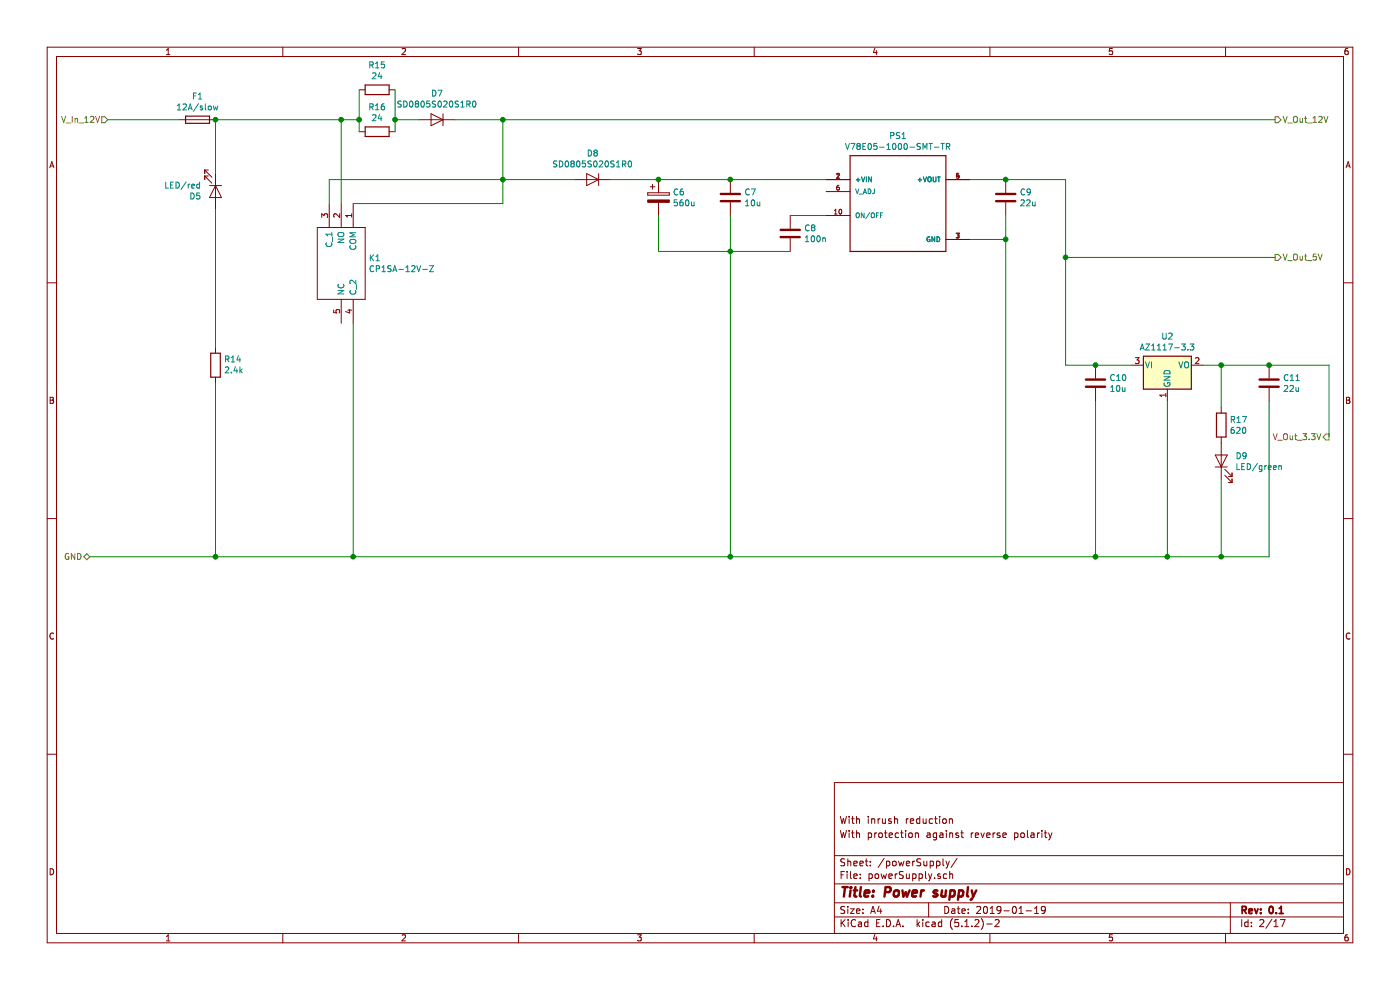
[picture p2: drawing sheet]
EESchema Schematic File Version 4
LIBS:mainPCB-cache
EELAYER 29 0
EELAYER END
$Descr A4 11693 8268
encoding utf-8
Sheet 2 17
Title "Power supply"
Date "2019-01-19"
Rev "0.1"
Comp ""
Comment1 "With protection against reverse polarity"
Comment2 "With inrush reduction"
Comment3 ""
Comment4 ""
$EndDescr
Text HLabel 900  1000 0    50   Input ~ 0
V_In_12V
Text HLabel 750  4650 0    50   BiDi ~ 0
GND
Text HLabel 10650 1000 2    50   Output ~ 0
V_Out_12V
Text HLabel 10650 2150 2    50   Output ~ 0
V_Out_5V
Text HLabel 11100 3650 0    50   Output ~ 0
V_Out_3.3V
$Comp
L Device:R R16
U 1 1
P 3150 1100
F 0 "R16" V 2943 1100 50  0000 C CNN
F 1 "24" V 3034 1100 50  0000 C CNN
F 2 "Resistor_SMD:R_0805_2012Metric" V 3080 1100 50  0001 C CNN
F 3 "~" H 3150 1100 50  0001 C CNN
	1    3150 1100
	0    1    1    0   
$EndComp
$Comp
L Device:D D7
U 1 1
P 3650 1000
F 0 "D7" H 3650 784 50  0000 C CNN
F 1 "SD0805S020S1R0" H 3650 875 50  0000 C CNN
F 2 "Diode_SMD:D_0805_2012Metric" H 3650 1000 50  0001 C CNN
F 3 "~" H 3650 1000 50  0001 C CNN
	1    3650 1000
	-1   0    0    1   
$EndComp
Wire Wire Line
	3800 1000 4200 1000
Wire Wire Line
	4200 1000 4200 1500
$Comp
L Regulator_Linear:AZ1117-3.3 U2
U 1 1
P 9750 3050
F 0 "U2" H 9750 3292 50  0000 C CNN
F 1 "AZ1117-3.3" H 9750 3201 50  0000 C CNN
F 2 "Package_TO_SOT_SMD:SOT-223-3_TabPin2" H 9750 3300 50  0001 C CIN
F 3 "https://www.diodes.com/assets/Datasheets/AZ1117.pdf" H 9750 3050 50  0001 C CNN
	1    9750 3050
	1    0    0    -1  
$EndComp
Wire Wire Line
	9450 3050 9150 3050
$Comp
L Device:C C10
U 1 1
P 9150 3200
F 0 "C10" H 9265 3246 50  0000 L CNN
F 1 "10u" H 9265 3155 50  0000 L CNN
F 2 "Capacitor_SMD:C_0805_2012Metric" H 9188 3050 50  0001 C CNN
F 3 "~" H 9150 3200 50  0001 C CNN
	1    9150 3200
	1    0    0    -1  
$EndComp
Connection ~ 9150 3050
Wire Wire Line
	11100 3050 11100 3650
Wire Wire Line
	10600 3050 11100 3050
Connection ~ 10600 3050
$Comp
L Device:C C11
U 1 1
P 10600 3200
F 0 "C11" H 10715 3246 50  0000 L CNN
F 1 "22u" H 10715 3155 50  0000 L CNN
F 2 "Capacitor_SMD:C_0805_2012Metric" H 10638 3050 50  0001 C CNN
F 3 "~" H 10600 3200 50  0001 C CNN
	1    10600 3200
	1    0    0    -1  
$EndComp
Wire Wire Line
	8900 2150 8900 3050
Wire Wire Line
	8900 3050 9150 3050
Wire Wire Line
	10050 3050 10200 3050
$Comp
L Device:R R15
U 1 1
P 3150 750
F 0 "R15" V 2943 750 50  0000 C CNN
F 1 "24" V 3034 750 50  0000 C CNN
F 2 "Resistor_SMD:R_0805_2012Metric" V 3080 750 50  0001 C CNN
F 3 "~" H 3150 750 50  0001 C CNN
	1    3150 750 
	0    1    1    0   
$EndComp
Wire Wire Line
	2850 1000 3000 1000
Wire Wire Line
	3000 1000 3000 1100
Connection ~ 2850 1000
Wire Wire Line
	3000 1000 3000 750 
Connection ~ 3000 1000
Wire Wire Line
	3500 1000 3300 1000
Wire Wire Line
	3300 1000 3300 750 
Wire Wire Line
	3300 1000 3300 1100
Connection ~ 3300 1000
Wire Wire Line
	8900 2150 10650 2150
$Comp
L Device:Fuse F1
U 1 1
P 1650 1000
F 0 "F1" V 1453 1000 50  0000 C CNN
F 1 "12A/slow" V 1544 1000 50  0000 C CNN
F 2 "ICs_own:Fuse_1206_3216Metric" V 1580 1000 50  0001 C CNN
F 3 "~" H 1650 1000 50  0001 C CNN
	1    1650 1000
	0    1    1    0   
$EndComp
$Comp
L Device:R R14
U 1 1
P 1800 3050
F 0 "R14" H 1730 3004 50  0000 R CNN
F 1 "2.4k" H 1730 3095 50  0000 R CNN
F 2 "Resistor_SMD:R_0805_2012Metric" V 1730 3050 50  0001 C CNN
F 3 "~" H 1800 3050 50  0001 C CNN
	1    1800 3050
	-1   0    0    1   
$EndComp
$Comp
L Device:LED D5
U 1 1
P 1800 1600
F 0 "D5" V 1838 1483 50  0000 R CNN
F 1 "LED/red" V 1747 1483 50  0000 R CNN
F 2 "LED_SMD:LED_0805_2012Metric_Castellated" H 1800 1600 50  0001 C CNN
F 3 "~" H 1800 1600 50  0001 C CNN
	1    1800 1600
	0    1    1    0   
$EndComp
$Comp
L Device:R R17
U 1 1
P 10200 3550
F 0 "R17" H 10270 3596 50  0000 L CNN
F 1 "620" H 10270 3505 50  0000 L CNN
F 2 "Resistor_SMD:R_0805_2012Metric" V 10130 3550 50  0001 C CNN
F 3 "~" H 10200 3550 50  0001 C CNN
	1    10200 3550
	1    0    0    -1  
$EndComp
$Comp
L Device:LED D9
U 1 1
P 10200 3850
F 0 "D9" V 10238 3733 50  0000 R CNN
F 1 "LED/green" V 10147 3733 50  0000 R CNN
F 2 "LED_SMD:LED_0805_2012Metric" H 10200 3850 50  0001 C CNN
F 3 "~" H 10200 3850 50  0001 C CNN
	1    10200 3850
	0    -1   -1   0   
$EndComp
Wire Wire Line
	1800 1450 1800 1000
$Comp
L mainPCB-rescue:V78E05-1000-SMT-TR-Regulator_Switching_own PS1
U 1 1
P 7500 1700
F 0 "PS1" H 7500 2267 50  0000 C CNN
F 1 "V78E05-1000-SMT-TR" H 7500 2176 50  0000 C CNN
F 2 "ICs_own:SOP254P1140X825-10N" H 7650 2150 50  0001 L BNN
F 3 "Manufacturer Recommendations" H 7650 2250 50  0001 L BNN
F 4 "CUI Inc" H 7500 1700 50  0001 L BNN "Field4"
	1    7500 1700
	1    0    0    -1  
$EndComp
Wire Wire Line
	6900 1500 6100 1500
Wire Wire Line
	8100 1500 8400 1500
Wire Wire Line
	8900 1500 8900 2150
Connection ~ 8900 2150
Wire Wire Line
	8100 2000 8400 2000
Connection ~ 8400 4650
$Comp
L Device:C C9
U 1 1
P 8400 1650
F 0 "C9" H 8515 1696 50  0000 L CNN
F 1 "22u" H 8515 1605 50  0000 L CNN
F 2 "Capacitor_SMD:C_0805_2012Metric" H 8438 1500 50  0001 C CNN
F 3 "~" H 8400 1650 50  0001 C CNN
	1    8400 1650
	1    0    0    -1  
$EndComp
Connection ~ 8400 1500
Wire Wire Line
	8400 1500 8900 1500
$Comp
L Device:C C8
U 1 1
P 6600 1950
F 0 "C8" H 6715 1996 50  0000 L CNN
F 1 "100n" H 6715 1905 50  0000 L CNN
F 2 "Capacitor_SMD:C_0805_2012Metric" H 6638 1800 50  0001 C CNN
F 3 "~" H 6600 1950 50  0001 C CNN
	1    6600 1950
	1    0    0    -1  
$EndComp
$Comp
L Device:C C7
U 1 1
P 6100 1650
F 0 "C7" H 6215 1696 50  0000 L CNN
F 1 "10u" H 6215 1605 50  0000 L CNN
F 2 "Capacitor_SMD:C_0805_2012Metric" H 6138 1500 50  0001 C CNN
F 3 "~" H 6100 1650 50  0001 C CNN
	1    6100 1650
	1    0    0    -1  
$EndComp
Connection ~ 6100 1500
Wire Wire Line
	6100 1800 6100 2100
Wire Wire Line
	6100 2100 6600 2100
Wire Wire Line
	6100 2100 6100 4650
Connection ~ 6100 2100
Connection ~ 6100 4650
Wire Wire Line
	6100 4650 8400 4650
Wire Wire Line
	6900 1800 6600 1800
Wire Wire Line
	8400 1800 8400 2000
Connection ~ 8400 2000
$Comp
L Device:D D8
U 1 1
P 4950 1500
F 0 "D8" H 4950 1284 50  0000 C CNN
F 1 "SD0805S020S1R0" H 4950 1375 50  0000 C CNN
F 2 "Diode_SMD:D_0805_2012Metric" H 4950 1500 50  0001 C CNN
F 3 "~" H 4950 1500 50  0001 C CNN
	1    4950 1500
	-1   0    0    1   
$EndComp
$Comp
L Device:CP C6
U 1 1
P 5500 1650
F 0 "C6" H 5618 1696 50  0000 L CNN
F 1 "560u" H 5618 1605 50  0000 L CNN
F 2 "Capacitor_SMD:CP_Elec_10x10.5" H 5538 1500 50  0001 C CNN
F 3 "~" H 5500 1650 50  0001 C CNN
	1    5500 1650
	1    0    0    -1  
$EndComp
Wire Wire Line
	4800 1500 4200 1500
Connection ~ 4200 1500
Wire Wire Line
	5100 1500 5500 1500
Connection ~ 5500 1500
Wire Wire Line
	5500 1500 6100 1500
Wire Wire Line
	6100 2100 5500 2100
Wire Wire Line
	5500 2100 5500 1800
Wire Wire Line
	8400 2000 8400 4650
$Comp
L mainPCB-rescue:CP1SA-12V-Z-Relay_own K1
U 1 1
P 2850 2200
F 0 "K1" V 2804 2428 50  0000 L CNN
F 1 "CP1SA-12V-Z" V 2895 2428 50  0000 L CNN
F 2 "Relay_own:CP1SA12VZ" H 3200 2400 50  0001 L CNN
F 3 "https://www.mouser.com/datasheet/2/315/cp-catalog-1299312.pdf" H 3200 2300 50  0001 L CNN
F 4 "PANASONIC ELECTRIC WORKS - CP1SA-12V-Z - RELAY, AUTOMOTIVE, SPDT, 14VDC, 20A" H 3200 2200 50  0001 L CNN "Description"
F 5 "10.5" H 3200 2100 50  0001 L CNN "Height"
F 6 "769-CP1SA-12V-Z" H 3200 2000 50  0001 L CNN "Mouser Part Number"
F 7 "Panasonic" H 3700 1700 50  0001 L CNN "Manufacturer_Name"
F 8 "CP1SA-12V-Z" H 3700 1600 50  0001 L CNN "Manufacturer_Part_Number"
	1    2850 2200
	0    1    1    0   
$EndComp
Wire Wire Line
	4200 1500 4200 1700
Wire Wire Line
	10200 3050 10200 3400
Connection ~ 1800 1000
Wire Wire Line
	1500 1000 900  1000
Wire Wire Line
	1800 1000 2850 1000
Wire Wire Line
	2850 1000 2850 1700
Wire Wire Line
	2950 2700 2950 4650
Wire Wire Line
	2950 1700 4200 1700
Connection ~ 2950 4650
Wire Wire Line
	2750 1700 2750 1500
Wire Wire Line
	2750 1500 4200 1500
Wire Wire Line
	750  4650 1800 4650
Wire Wire Line
	10650 1000 4200 1000
Connection ~ 4200 1000
Wire Wire Line
	1800 3200 1800 4650
Connection ~ 1800 4650
Wire Wire Line
	1800 4650 2950 4650
Wire Wire Line
	8400 4650 9150 4650
Wire Wire Line
	10600 4650 10600 3350
Wire Wire Line
	9750 3350 9750 4650
Connection ~ 9750 4650
Wire Wire Line
	9750 4650 10200 4650
Wire Wire Line
	9150 3350 9150 4650
Connection ~ 9150 4650
Wire Wire Line
	9150 4650 9750 4650
Connection ~ 10200 3050
Wire Wire Line
	10200 3050 10600 3050
Wire Wire Line
	2950 4650 6100 4650
Wire Wire Line
	10200 4000 10200 4650
Connection ~ 10200 4650
Wire Wire Line
	10200 4650 10600 4650
Wire Wire Line
	1800 1750 1800 2900
$EndSCHEMATC
